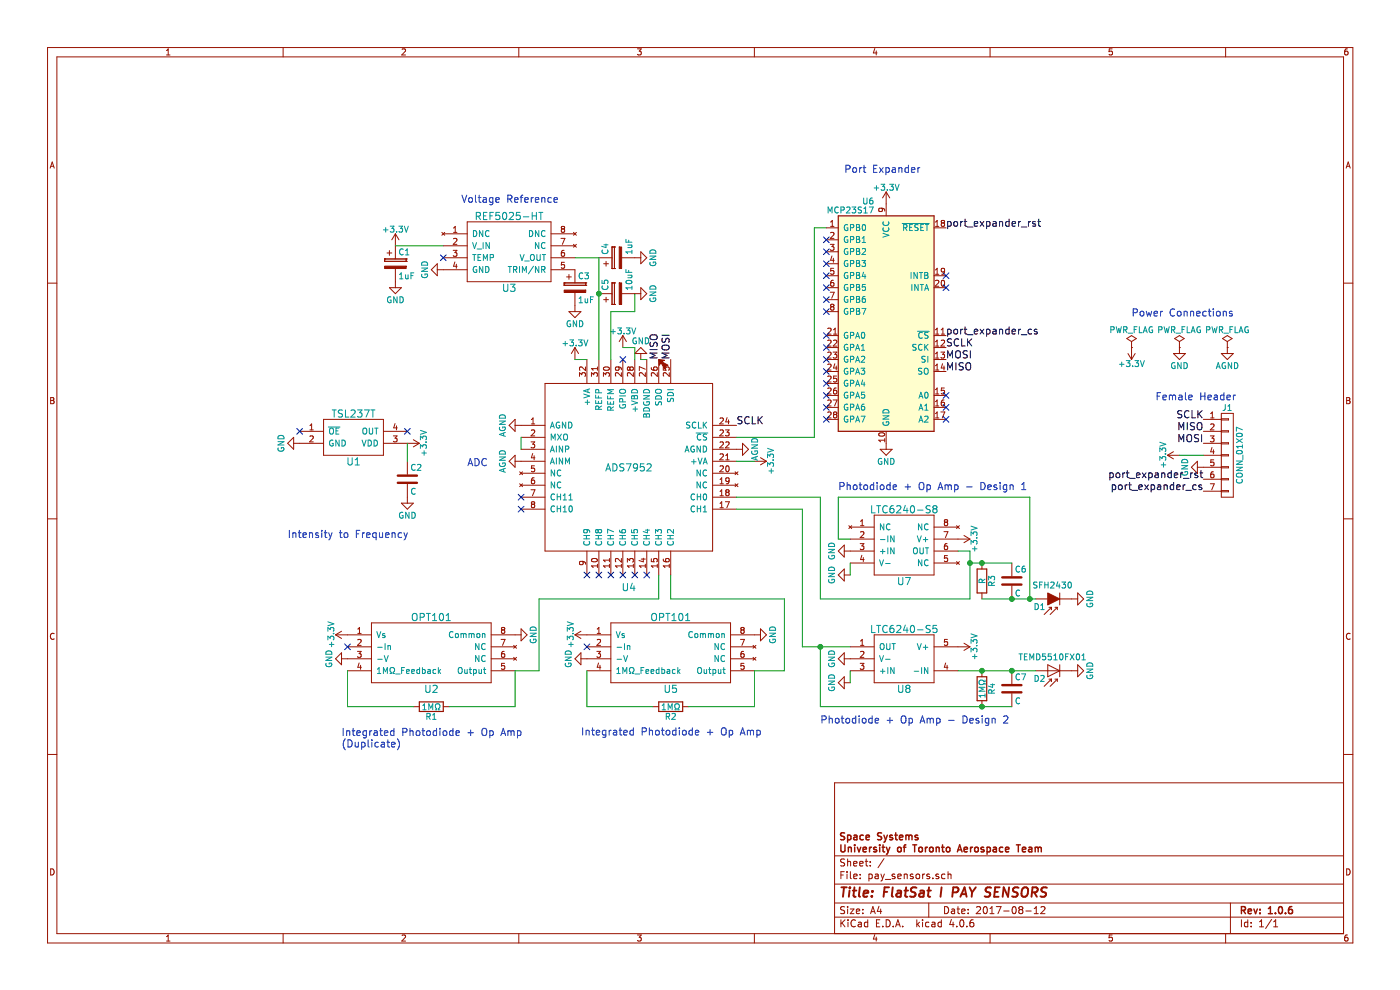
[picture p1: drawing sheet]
EESchema Schematic File Version 2
LIBS:power
LIBS:device
LIBS:transistors
LIBS:conn
LIBS:linear
LIBS:regul
LIBS:74xx
LIBS:cmos4000
LIBS:adc-dac
LIBS:memory
LIBS:xilinx
LIBS:microcontrollers
LIBS:dsp
LIBS:microchip
LIBS:analog_switches
LIBS:motorola
LIBS:texas
LIBS:intel
LIBS:audio
LIBS:interface
LIBS:digital-audio
LIBS:philips
LIBS:display
LIBS:cypress
LIBS:siliconi
LIBS:opto
LIBS:atmel
LIBS:contrib
LIBS:valves
LIBS:pay_sensors
LIBS:pay_sensors-cache
EELAYER 25 0
EELAYER END
$Descr A4 11693 8268
encoding utf-8
Sheet 1 1
Title "FlatSat I PAY SENSORS"
Date "2017-08-12"
Rev "1.0.6"
Comp "Space Systems\\nUniversity of Toronto Aerospace Team\\n\\n"
Comment1 ""
Comment2 ""
Comment3 ""
Comment4 ""
$EndDescr
$Comp
L ADS7952 U4
U 1 1
P 5250 3900
F 0 "U4" H 5250 2900 60  0000 C CNN
F 1 "ADS7952" H 5250 3900 60  0000 C CNN
F 2 "" H 5450 3900 60  0001 C CNN
F 3 "" H 5450 3900 60  0001 C CNN
	1    5250 3900
	1    0    0    -1  
$EndComp
NoConn ~ 4350 4150
NoConn ~ 4350 4250
NoConn ~ 4900 4800
NoConn ~ 5000 4800
NoConn ~ 5100 4800
NoConn ~ 5200 4800
NoConn ~ 5300 4800
$Comp
L LTC6240-S8 U7
U 1 1
P 7550 4550
F 0 "U7" H 7550 4250 60  0000 C CNN
F 1 "LTC6240-S8" H 7550 4850 60  0000 C CNN
F 2 "" H 7550 4650 60  0001 C CNN
F 3 "" H 7550 4650 60  0001 C CNN
	1    7550 4550
	1    0    0    -1  
$EndComp
$Comp
L LTC6240-S5 U8
U 1 1
P 7550 5500
F 0 "U8" H 7550 5250 60  0000 C CNN
F 1 "LTC6240-S5" H 7550 5750 60  0000 C CNN
F 2 "" H 7600 5550 60  0001 C CNN
F 3 "" H 7600 5550 60  0001 C CNN
	1    7550 5500
	1    0    0    -1  
$EndComp
$Comp
L +3.3V #PWR01
U 1 1
P 6300 3850
F 0 "#PWR01" H 6300 3700 50  0001 C CNN
F 1 "+3.3V" H 6300 3990 50  0000 C CNN
F 2 "" H 6300 3850 50  0001 C CNN
F 3 "" H 6300 3850 50  0001 C CNN
	1    6300 3850
	0    1    1    0   
$EndComp
$Comp
L GND #PWR02
U 1 1
P 5350 3000
F 0 "#PWR02" H 5350 2750 50  0001 C CNN
F 1 "GND" H 5350 2850 50  0000 C CNN
F 2 "" H 5350 3000 50  0001 C CNN
F 3 "" H 5350 3000 50  0001 C CNN
	1    5350 3000
	-1   0    0    1   
$EndComp
$Comp
L +3.3V #PWR03
U 1 1
P 5200 2900
F 0 "#PWR03" H 5200 2750 50  0001 C CNN
F 1 "+3.3V" H 5200 3040 50  0000 C CNN
F 2 "" H 5200 2900 50  0001 C CNN
F 3 "" H 5200 2900 50  0001 C CNN
	1    5200 2900
	1    0    0    -1  
$EndComp
$Comp
L CP C5
U 1 1
P 5150 2450
F 0 "C5" H 5175 2550 50  0000 L CNN
F 1 "10uF" H 5175 2350 50  0000 L CNN
F 2 "" H 5188 2300 50  0001 C CNN
F 3 "" H 5150 2450 50  0001 C CNN
	1    5150 2450
	0    -1   -1   0   
$EndComp
$Comp
L GND #PWR04
U 1 1
P 5300 2450
F 0 "#PWR04" H 5300 2200 50  0001 C CNN
F 1 "GND" H 5300 2300 50  0000 C CNN
F 2 "" H 5300 2450 50  0001 C CNN
F 3 "" H 5300 2450 50  0001 C CNN
	1    5300 2450
	0    -1   -1   0   
$EndComp
$Comp
L REF5025-HT U3
U 1 1
P 4250 2100
F 0 "U3" H 4250 1800 60  0000 C CNN
F 1 "REF5025-HT" H 4250 2400 60  0000 C CNN
F 2 "" H 4200 2150 60  0001 C CNN
F 3 "" H 4200 2150 60  0001 C CNN
	1    4250 2100
	1    0    0    -1  
$EndComp
$Comp
L +3.3V #PWR05
U 1 1
P 4800 3000
F 0 "#PWR05" H 4800 2850 50  0001 C CNN
F 1 "+3.3V" H 4800 3140 50  0000 C CNN
F 2 "" H 4800 3000 50  0001 C CNN
F 3 "" H 4800 3000 50  0001 C CNN
	1    4800 3000
	1    0    0    -1  
$EndComp
$Comp
L CP C1
U 1 1
P 3300 2200
F 0 "C1" H 3325 2300 50  0000 L CNN
F 1 "1uF" H 3325 2100 50  0000 L CNN
F 2 "" H 3338 2050 50  0001 C CNN
F 3 "" H 3300 2200 50  0001 C CNN
	1    3300 2200
	1    0    0    -1  
$EndComp
$Comp
L GND #PWR06
U 1 1
P 3300 2350
F 0 "#PWR06" H 3300 2100 50  0001 C CNN
F 1 "GND" H 3300 2200 50  0000 C CNN
F 2 "" H 3300 2350 50  0001 C CNN
F 3 "" H 3300 2350 50  0001 C CNN
	1    3300 2350
	1    0    0    -1  
$EndComp
$Comp
L +3.3V #PWR07
U 1 1
P 3300 2050
F 0 "#PWR07" H 3300 1900 50  0001 C CNN
F 1 "+3.3V" H 3300 2190 50  0000 C CNN
F 2 "" H 3300 2050 50  0001 C CNN
F 3 "" H 3300 2050 50  0001 C CNN
	1    3300 2050
	1    0    0    -1  
$EndComp
$Comp
L GND #PWR08
U 1 1
P 3700 2250
F 0 "#PWR08" H 3700 2000 50  0001 C CNN
F 1 "GND" H 3700 2100 50  0000 C CNN
F 2 "" H 3700 2250 50  0001 C CNN
F 3 "" H 3700 2250 50  0001 C CNN
	1    3700 2250
	0    1    1    0   
$EndComp
$Comp
L CP C3
U 1 1
P 4800 2400
F 0 "C3" H 4825 2500 50  0000 L CNN
F 1 "1uF" H 4825 2300 50  0000 L CNN
F 2 "" H 4838 2250 50  0001 C CNN
F 3 "" H 4800 2400 50  0001 C CNN
	1    4800 2400
	1    0    0    -1  
$EndComp
$Comp
L GND #PWR09
U 1 1
P 4800 2550
F 0 "#PWR09" H 4800 2300 50  0001 C CNN
F 1 "GND" H 4800 2400 50  0000 C CNN
F 2 "" H 4800 2550 50  0001 C CNN
F 3 "" H 4800 2550 50  0001 C CNN
	1    4800 2550
	1    0    0    -1  
$EndComp
$Comp
L CP C4
U 1 1
P 5150 2150
F 0 "C4" H 5175 2250 50  0000 L CNN
F 1 "1uF" H 5175 2050 50  0000 L CNN
F 2 "" H 5188 2000 50  0001 C CNN
F 3 "" H 5150 2150 50  0001 C CNN
	1    5150 2150
	0    -1   -1   0   
$EndComp
$Comp
L GND #PWR010
U 1 1
P 5300 2150
F 0 "#PWR010" H 5300 1900 50  0001 C CNN
F 1 "GND" H 5300 2000 50  0000 C CNN
F 2 "" H 5300 2150 50  0001 C CNN
F 3 "" H 5300 2150 50  0001 C CNN
	1    5300 2150
	0    -1   -1   0   
$EndComp
$Comp
L D_Photo D2
U 1 1
P 8750 5600
F 0 "D2" H 8770 5670 50  0000 L CNN
F 1 "TEMD5510FX01" H 8710 5490 50  0000 C CNN
F 2 "" H 8700 5600 50  0001 C CNN
F 3 "" H 8700 5600 50  0001 C CNN
	1    8750 5600
	-1   0    0    1   
$EndComp
$Comp
L R R4
U 1 1
P 8200 5750
F 0 "R4" V 8280 5750 50  0000 C CNN
F 1 "1MΩ" V 8200 5750 50  0000 C CNN
F 2 "" V 8130 5750 50  0001 C CNN
F 3 "" H 8200 5750 50  0001 C CNN
	1    8200 5750
	1    0    0    -1  
$EndComp
$Comp
L C C7
U 1 1
P 8450 5750
F 0 "C7" H 8475 5850 50  0000 L CNN
F 1 "C" H 8475 5650 50  0000 L CNN
F 2 "" H 8488 5600 50  0001 C CNN
F 3 "" H 8450 5750 50  0001 C CNN
	1    8450 5750
	1    0    0    -1  
$EndComp
$Comp
L GND #PWR011
U 1 1
P 7100 5500
F 0 "#PWR011" H 7100 5250 50  0001 C CNN
F 1 "GND" H 7100 5350 50  0000 C CNN
F 2 "" H 7100 5500 50  0001 C CNN
F 3 "" H 7100 5500 50  0001 C CNN
	1    7100 5500
	0    1    1    0   
$EndComp
$Comp
L GND #PWR012
U 1 1
P 7100 5700
F 0 "#PWR012" H 7100 5450 50  0001 C CNN
F 1 "GND" H 7100 5550 50  0000 C CNN
F 2 "" H 7100 5700 50  0001 C CNN
F 3 "" H 7100 5700 50  0001 C CNN
	1    7100 5700
	0    1    1    0   
$EndComp
$Comp
L GND #PWR013
U 1 1
P 8950 5600
F 0 "#PWR013" H 8950 5350 50  0001 C CNN
F 1 "GND" H 8950 5450 50  0000 C CNN
F 2 "" H 8950 5600 50  0001 C CNN
F 3 "" H 8950 5600 50  0001 C CNN
	1    8950 5600
	0    -1   -1   0   
$EndComp
$Comp
L +3.3V #PWR014
U 1 1
P 8000 5400
F 0 "#PWR014" H 8000 5250 50  0001 C CNN
F 1 "+3.3V" H 8000 5540 50  0000 C CNN
F 2 "" H 8000 5400 50  0001 C CNN
F 3 "" H 8000 5400 50  0001 C CNN
	1    8000 5400
	0    1    1    0   
$EndComp
$Comp
L OPT101 U5
U 1 1
P 5600 5450
F 0 "U5" H 5600 5150 60  0000 C CNN
F 1 "OPT101" H 5600 5750 60  0000 C CNN
F 2 "" H 5450 5400 60  0001 C CNN
F 3 "" H 5450 5400 60  0001 C CNN
	1    5600 5450
	1    0    0    -1  
$EndComp
$Comp
L +3.3V #PWR015
U 1 1
P 4900 5300
F 0 "#PWR015" H 4900 5150 50  0001 C CNN
F 1 "+3.3V" H 4900 5440 50  0000 C CNN
F 2 "" H 4900 5300 50  0001 C CNN
F 3 "" H 4900 5300 50  0001 C CNN
	1    4900 5300
	0    -1   -1   0   
$EndComp
$Comp
L GND #PWR016
U 1 1
P 4900 5500
F 0 "#PWR016" H 4900 5250 50  0001 C CNN
F 1 "GND" H 4900 5350 50  0000 C CNN
F 2 "" H 4900 5500 50  0001 C CNN
F 3 "" H 4900 5500 50  0001 C CNN
	1    4900 5500
	0    1    1    0   
$EndComp
$Comp
L R R2
U 1 1
P 5600 5900
F 0 "R2" V 5680 5900 50  0000 C CNN
F 1 "1MΩ" V 5600 5900 50  0000 C CNN
F 2 "" V 5530 5900 50  0001 C CNN
F 3 "" H 5600 5900 50  0001 C CNN
	1    5600 5900
	0    1    1    0   
$EndComp
$Comp
L GND #PWR017
U 1 1
P 6300 5300
F 0 "#PWR017" H 6300 5050 50  0001 C CNN
F 1 "GND" H 6300 5150 50  0000 C CNN
F 2 "" H 6300 5300 50  0001 C CNN
F 3 "" H 6300 5300 50  0001 C CNN
	1    6300 5300
	0    -1   -1   0   
$EndComp
$Comp
L TSL237T U1
U 1 1
P 2950 3650
F 0 "U1" H 2950 3450 60  0000 C CNN
F 1 "TSL237T" H 2950 3850 60  0000 C CNN
F 2 "" H 2950 3600 60  0001 C CNN
F 3 "" H 2950 3600 60  0001 C CNN
	1    2950 3650
	1    0    0    -1  
$EndComp
NoConn ~ 2500 3600
$Comp
L GND #PWR018
U 1 1
P 2500 3700
F 0 "#PWR018" H 2500 3450 50  0001 C CNN
F 1 "GND" H 2500 3550 50  0000 C CNN
F 2 "" H 2500 3700 50  0001 C CNN
F 3 "" H 2500 3700 50  0001 C CNN
	1    2500 3700
	0    1    1    0   
$EndComp
$Comp
L +3.3V #PWR019
U 1 1
P 3400 3700
F 0 "#PWR019" H 3400 3550 50  0001 C CNN
F 1 "+3.3V" H 3400 3840 50  0000 C CNN
F 2 "" H 3400 3700 50  0001 C CNN
F 3 "" H 3400 3700 50  0001 C CNN
	1    3400 3700
	0    1    1    0   
$EndComp
$Comp
L C C2
U 1 1
P 3400 4000
F 0 "C2" H 3425 4100 50  0000 L CNN
F 1 "C" H 3425 3900 50  0000 L CNN
F 2 "" H 3438 3850 50  0001 C CNN
F 3 "" H 3400 4000 50  0001 C CNN
	1    3400 4000
	1    0    0    -1  
$EndComp
$Comp
L GND #PWR020
U 1 1
P 3400 4150
F 0 "#PWR020" H 3400 3900 50  0001 C CNN
F 1 "GND" H 3400 4000 50  0000 C CNN
F 2 "" H 3400 4150 50  0001 C CNN
F 3 "" H 3400 4150 50  0001 C CNN
	1    3400 4150
	1    0    0    -1  
$EndComp
$Comp
L SFH2430 D1
U 1 1
P 8750 5000
F 0 "D1" H 8770 5070 50  0000 L CNN
F 1 "SFH2430" H 8710 4890 50  0000 C CNN
F 2 "Opto-Devices:PhotoDiode_SMD-DIL2_4.5x4" H 8750 5175 50  0001 C CNN
F 3 "" H 8700 5000 50  0000 C CNN
	1    8750 5000
	-1   0    0    1   
$EndComp
$Comp
L GND #PWR021
U 1 1
P 8950 5000
F 0 "#PWR021" H 8950 4750 50  0001 C CNN
F 1 "GND" H 8950 4850 50  0000 C CNN
F 2 "" H 8950 5000 50  0001 C CNN
F 3 "" H 8950 5000 50  0001 C CNN
	1    8950 5000
	0    -1   -1   0   
$EndComp
$Comp
L GND #PWR022
U 1 1
P 7100 4600
F 0 "#PWR022" H 7100 4350 50  0001 C CNN
F 1 "GND" H 7100 4450 50  0000 C CNN
F 2 "" H 7100 4600 50  0001 C CNN
F 3 "" H 7100 4600 50  0001 C CNN
	1    7100 4600
	0    1    1    0   
$EndComp
$Comp
L GND #PWR023
U 1 1
P 7100 4800
F 0 "#PWR023" H 7100 4550 50  0001 C CNN
F 1 "GND" H 7100 4650 50  0000 C CNN
F 2 "" H 7100 4800 50  0001 C CNN
F 3 "" H 7100 4800 50  0001 C CNN
	1    7100 4800
	0    1    1    0   
$EndComp
$Comp
L R R3
U 1 1
P 8200 4850
F 0 "R3" V 8280 4850 50  0000 C CNN
F 1 "R" V 8200 4850 50  0000 C CNN
F 2 "" V 8130 4850 50  0001 C CNN
F 3 "" H 8200 4850 50  0001 C CNN
	1    8200 4850
	1    0    0    -1  
$EndComp
$Comp
L C C6
U 1 1
P 8450 4850
F 0 "C6" H 8475 4950 50  0000 L CNN
F 1 "C" H 8475 4750 50  0000 L CNN
F 2 "" H 8488 4700 50  0001 C CNN
F 3 "" H 8450 4850 50  0001 C CNN
	1    8450 4850
	1    0    0    -1  
$EndComp
$Comp
L +3.3V #PWR024
U 1 1
P 8000 4500
F 0 "#PWR024" H 8000 4350 50  0001 C CNN
F 1 "+3.3V" H 8000 4640 50  0000 C CNN
F 2 "" H 8000 4500 50  0001 C CNN
F 3 "" H 8000 4500 50  0001 C CNN
	1    8000 4500
	0    1    1    0   
$EndComp
NoConn ~ 3700 2150
NoConn ~ 4900 5400
Text Notes 3850 1700 0    60   ~ 0
Voltage Reference
Text Notes 3900 3900 0    60   ~ 0
ADC
Text Notes 2400 4500 0    60   ~ 0
Intensity to Frequency
Text Notes 4850 6150 0    60   ~ 0
Integrated Photodiode + Op Amp
Text Notes 6850 6050 0    60   ~ 0
Photodiode + Op Amp - Design 2
Text Notes 7000 4100 0    60   ~ 0
Photodiode + Op Amp - Design 1
NoConn ~ 5400 4800
$Comp
L AGND #PWR025
U 1 1
P 4350 3550
F 0 "#PWR025" H 4350 3300 50  0001 C CNN
F 1 "AGND" H 4350 3400 50  0000 C CNN
F 2 "" H 4350 3550 50  0001 C CNN
F 3 "" H 4350 3550 50  0001 C CNN
	1    4350 3550
	0    1    1    0   
$EndComp
$Comp
L AGND #PWR026
U 1 1
P 6150 3750
F 0 "#PWR026" H 6150 3500 50  0001 C CNN
F 1 "AGND" H 6150 3600 50  0000 C CNN
F 2 "" H 6150 3750 50  0001 C CNN
F 3 "" H 6150 3750 50  0001 C CNN
	1    6150 3750
	0    -1   -1   0   
$EndComp
$Comp
L AGND #PWR027
U 1 1
P 4350 3850
F 0 "#PWR027" H 4350 3600 50  0001 C CNN
F 1 "AGND" H 4350 3700 50  0000 C CNN
F 2 "" H 4350 3850 50  0001 C CNN
F 3 "" H 4350 3850 50  0001 C CNN
	1    4350 3850
	0    1    1    0   
$EndComp
Wire Wire Line
	4350 3650 4350 3750
Wire Wire Line
	6150 3850 6300 3850
Wire Wire Line
	5000 2150 5000 3000
Wire Wire Line
	5300 2450 5300 2600
Wire Wire Line
	5300 2600 5100 2600
Wire Wire Line
	5100 2600 5100 3000
Wire Wire Line
	5000 2150 4800 2150
Connection ~ 5000 2450
Wire Wire Line
	3700 2050 3300 2050
Wire Wire Line
	6700 5400 7100 5400
Wire Wire Line
	6850 5400 6850 5900
Wire Wire Line
	6850 5900 8450 5900
Connection ~ 6850 5400
Wire Wire Line
	7100 5600 7100 5700
Wire Wire Line
	4900 5600 4900 5900
Wire Wire Line
	4900 5900 5450 5900
Wire Wire Line
	5750 5900 6300 5900
Wire Wire Line
	6300 5900 6300 5600
Wire Wire Line
	6300 5600 6550 5600
Wire Wire Line
	3400 3850 3400 3700
Wire Wire Line
	7100 4700 7100 4800
Wire Wire Line
	8200 5000 8650 5000
Wire Wire Line
	7000 4500 7100 4500
Wire Wire Line
	7000 4150 8600 4150
Wire Wire Line
	8600 4150 8600 5000
Wire Wire Line
	8000 4600 8100 4600
Wire Wire Line
	8100 4600 8100 5000
Wire Wire Line
	8100 4700 8450 4700
Connection ~ 8100 4700
Connection ~ 8200 4700
Wire Wire Line
	4900 3000 4800 3000
Wire Wire Line
	6550 5600 6550 5000
Wire Wire Line
	8100 5000 6850 5000
Wire Wire Line
	7000 4500 7000 4150
Wire Wire Line
	6150 4250 6700 4250
Wire Wire Line
	5400 3000 5350 3000
Wire Wire Line
	5300 3000 5300 2900
Wire Wire Line
	5300 2900 5200 2900
$Comp
L MCP23S17 U6
U 1 1
P 7400 2700
F 0 "U6" H 7300 3725 50  0000 R CNN
F 1 "MCP23S17" H 7300 3650 50  0000 R CNN
F 2 "" H 7450 1750 50  0001 L CNN
F 3 "" H 7650 3700 50  0001 C CNN
	1    7400 2700
	1    0    0    -1  
$EndComp
$Comp
L GND #PWR028
U 1 1
P 7400 3700
F 0 "#PWR028" H 7400 3450 50  0001 C CNN
F 1 "GND" H 7400 3550 50  0000 C CNN
F 2 "" H 7400 3700 50  0001 C CNN
F 3 "" H 7400 3700 50  0001 C CNN
	1    7400 3700
	1    0    0    -1  
$EndComp
$Comp
L +3.3V #PWR029
U 1 1
P 7400 1700
F 0 "#PWR029" H 7400 1550 50  0001 C CNN
F 1 "+3.3V" H 7400 1840 50  0000 C CNN
F 2 "" H 7400 1700 50  0001 C CNN
F 3 "" H 7400 1700 50  0001 C CNN
	1    7400 1700
	1    0    0    -1  
$EndComp
$Comp
L CONN_01X07 J1
U 1 1
P 10250 3800
F 0 "J1" H 10250 4200 50  0000 C CNN
F 1 "CONN_01X07" V 10350 3800 50  0000 C CNN
F 2 "" H 10250 3800 50  0001 C CNN
F 3 "" H 10250 3800 50  0001 C CNN
	1    10250 3800
	1    0    0    -1  
$EndComp
$Comp
L +3.3V #PWR030
U 1 1
P 9850 3800
F 0 "#PWR030" H 9850 3650 50  0001 C CNN
F 1 "+3.3V" H 9850 3940 50  0000 C CNN
F 2 "" H 9850 3800 50  0001 C CNN
F 3 "" H 9850 3800 50  0001 C CNN
	1    9850 3800
	0    -1   -1   0   
$EndComp
Wire Wire Line
	10050 3800 9850 3800
$Comp
L GND #PWR031
U 1 1
P 10050 3900
F 0 "#PWR031" H 10050 3650 50  0001 C CNN
F 1 "GND" H 10050 3750 50  0000 C CNN
F 2 "" H 10050 3900 50  0001 C CNN
F 3 "" H 10050 3900 50  0001 C CNN
	1    10050 3900
	0    1    1    0   
$EndComp
Text Notes 9650 3350 0    60   ~ 0
Female Header
$Comp
L OPT101 U2
U 1 1
P 3600 5450
F 0 "U2" H 3600 5150 60  0000 C CNN
F 1 "OPT101" H 3600 5750 60  0000 C CNN
F 2 "" H 3450 5400 60  0001 C CNN
F 3 "" H 3450 5400 60  0001 C CNN
	1    3600 5450
	1    0    0    -1  
$EndComp
$Comp
L +3.3V #PWR032
U 1 1
P 2900 5300
F 0 "#PWR032" H 2900 5150 50  0001 C CNN
F 1 "+3.3V" H 2900 5440 50  0000 C CNN
F 2 "" H 2900 5300 50  0001 C CNN
F 3 "" H 2900 5300 50  0001 C CNN
	1    2900 5300
	0    -1   -1   0   
$EndComp
$Comp
L GND #PWR033
U 1 1
P 2900 5500
F 0 "#PWR033" H 2900 5250 50  0001 C CNN
F 1 "GND" H 2900 5350 50  0000 C CNN
F 2 "" H 2900 5500 50  0001 C CNN
F 3 "" H 2900 5500 50  0001 C CNN
	1    2900 5500
	0    1    1    0   
$EndComp
$Comp
L R R1
U 1 1
P 3600 5900
F 0 "R1" V 3680 5900 50  0000 C CNN
F 1 "1MΩ" V 3600 5900 50  0000 C CNN
F 2 "" V 3530 5900 50  0001 C CNN
F 3 "" H 3600 5900 50  0001 C CNN
	1    3600 5900
	0    1    1    0   
$EndComp
$Comp
L GND #PWR034
U 1 1
P 4300 5300
F 0 "#PWR034" H 4300 5050 50  0001 C CNN
F 1 "GND" H 4300 5150 50  0000 C CNN
F 2 "" H 4300 5300 50  0001 C CNN
F 3 "" H 4300 5300 50  0001 C CNN
	1    4300 5300
	0    -1   -1   0   
$EndComp
NoConn ~ 2900 5400
Text Notes 2850 6250 0    60   ~ 0
Integrated Photodiode + Op Amp\n(Duplicate)
Wire Wire Line
	2900 5600 2900 5900
Wire Wire Line
	2900 5900 3450 5900
Wire Wire Line
	3750 5900 4300 5900
Wire Wire Line
	4300 5900 4300 5600
Wire Wire Line
	4300 5600 4500 5600
Wire Wire Line
	4500 5600 4500 5000
Wire Wire Line
	6550 5000 5600 5000
Wire Wire Line
	5600 5000 5600 4800
Wire Wire Line
	5500 4800 5500 5000
Wire Wire Line
	5500 5000 4500 5000
Wire Wire Line
	6700 4250 6700 5400
Wire Wire Line
	6850 5000 6850 4150
Wire Wire Line
	6850 4150 6150 4150
Wire Wire Line
	6150 3650 6800 3650
Wire Wire Line
	6800 3650 6800 1900
Wire Wire Line
	6800 1900 6900 1900
Text Label 7900 1900 0    60   ~ 0
port_expander_rst
Text Label 7900 2800 0    60   ~ 0
port_expander_cs
Text Label 7900 2900 0    60   ~ 0
SCLK
Text Label 7900 3000 0    60   ~ 0
MOSI
Text Label 7900 3100 0    60   ~ 0
MISO
Text Label 10050 3500 2    60   ~ 0
SCLK
Text Label 10050 3600 2    60   ~ 0
MISO
Text Label 10050 3700 2    60   ~ 0
MOSI
Text Label 10050 4000 2    60   ~ 0
port_expander_rst
Text Label 10050 4100 2    60   ~ 0
port_expander_cs
Text Notes 7050 1450 0    60   ~ 0
Port Expander
NoConn ~ 3400 3600
NoConn ~ 6900 2000
NoConn ~ 6900 2100
NoConn ~ 6900 2200
NoConn ~ 6900 2300
NoConn ~ 6900 2400
NoConn ~ 6900 2500
NoConn ~ 6900 2600
NoConn ~ 6900 2800
NoConn ~ 6900 2900
NoConn ~ 6900 3000
NoConn ~ 6900 3100
NoConn ~ 6900 3300
NoConn ~ 6900 3400
NoConn ~ 6900 3500
NoConn ~ 7900 2300
NoConn ~ 7900 2400
NoConn ~ 7900 3300
NoConn ~ 7900 3400
NoConn ~ 7900 3500
NoConn ~ 6900 3200
$Comp
L PWR_FLAG #FLG035
U 1 1
P 9450 2900
F 0 "#FLG035" H 9450 2975 50  0001 C CNN
F 1 "PWR_FLAG" H 9450 3050 50  0000 C CNN
F 2 "" H 9450 2900 50  0001 C CNN
F 3 "" H 9450 2900 50  0001 C CNN
	1    9450 2900
	1    0    0    -1  
$EndComp
$Comp
L PWR_FLAG #FLG036
U 1 1
P 9850 2900
F 0 "#FLG036" H 9850 2975 50  0001 C CNN
F 1 "PWR_FLAG" H 9850 3050 50  0000 C CNN
F 2 "" H 9850 2900 50  0001 C CNN
F 3 "" H 9850 2900 50  0001 C CNN
	1    9850 2900
	1    0    0    -1  
$EndComp
$Comp
L PWR_FLAG #FLG037
U 1 1
P 10250 2900
F 0 "#FLG037" H 10250 2975 50  0001 C CNN
F 1 "PWR_FLAG" H 10250 3050 50  0000 C CNN
F 2 "" H 10250 2900 50  0001 C CNN
F 3 "" H 10250 2900 50  0001 C CNN
	1    10250 2900
	1    0    0    -1  
$EndComp
$Comp
L +3.3V #PWR038
U 1 1
P 9450 2900
F 0 "#PWR038" H 9450 2750 50  0001 C CNN
F 1 "+3.3V" H 9450 3040 50  0000 C CNN
F 2 "" H 9450 2900 50  0001 C CNN
F 3 "" H 9450 2900 50  0001 C CNN
	1    9450 2900
	-1   0    0    1   
$EndComp
$Comp
L GND #PWR039
U 1 1
P 9850 2900
F 0 "#PWR039" H 9850 2650 50  0001 C CNN
F 1 "GND" H 9850 2750 50  0000 C CNN
F 2 "" H 9850 2900 50  0001 C CNN
F 3 "" H 9850 2900 50  0001 C CNN
	1    9850 2900
	1    0    0    -1  
$EndComp
$Comp
L AGND #PWR040
U 1 1
P 10250 2900
F 0 "#PWR040" H 10250 2650 50  0001 C CNN
F 1 "AGND" H 10250 2750 50  0000 C CNN
F 2 "" H 10250 2900 50  0001 C CNN
F 3 "" H 10250 2900 50  0001 C CNN
	1    10250 2900
	1    0    0    -1  
$EndComp
Text Notes 9450 2650 0    60   ~ 0
Power Connections
Text Label 5500 3000 1    60   ~ 0
MISO
Text Label 5600 3000 1    60   ~ 0
MOSI
Text Label 6150 3550 0    60   ~ 0
SCLK
NoConn ~ 5200 3000
Connection ~ 8600 5000
Connection ~ 8450 5000
Wire Wire Line
	8000 5600 8650 5600
Connection ~ 8450 5600
Connection ~ 8200 5600
Connection ~ 8200 5900
$EndSCHEMATC
